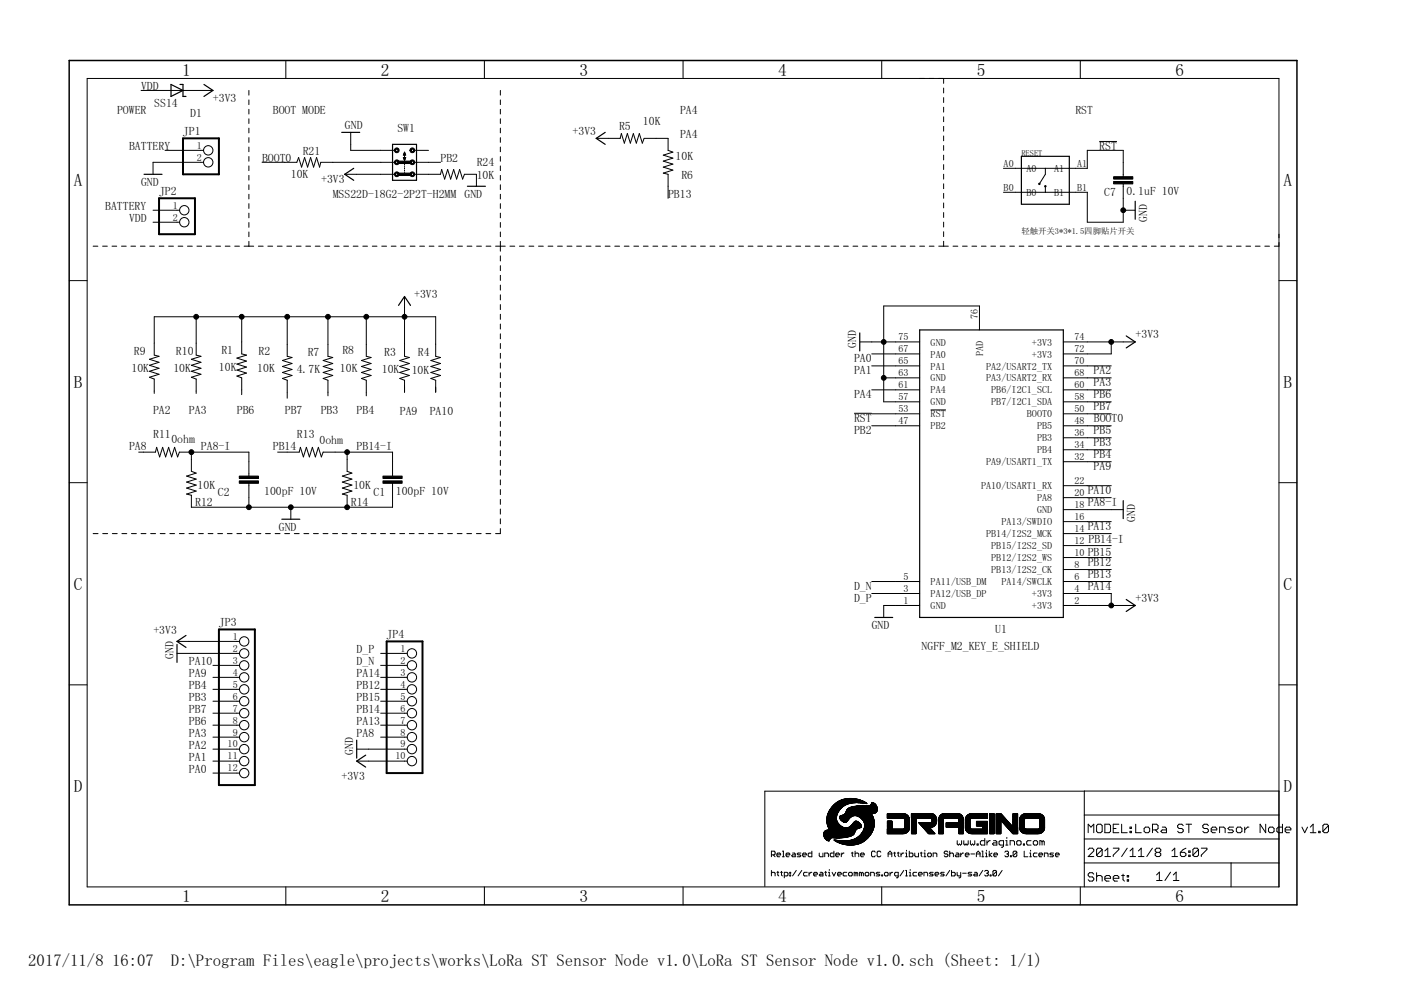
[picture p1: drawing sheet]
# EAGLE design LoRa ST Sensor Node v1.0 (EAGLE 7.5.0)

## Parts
C1  100pF 10V  C-EUC0603  [C0603]
C2  100pF 10V  C-EUC0603  [C0603]
C7  0.1uF 10V  C-EUC0402  [C0402]
D1  SS14  SCHOTTKYSMBG  [DO214AC]
JP1  PINHD-1X2POWER  [1X02-SMD]
JP2  PINHD-1X2  [1X02]
JP3  PINHD-1X12""  [1X12-DIP]
JP4  PINHD-1X10""  [1X10-DIP]
R1  10K  R-US_R0402  [R0402]
R2  10K  R-US_R0402  [R0402]
R3  10K  R-US_R0402  [R0402]
R4  10K  R-US_R0402  [R0402]
R5  10K  R-US_R0402  [R0402]
R6  10K  R-US_R0402  [R0402]
R7  4.7K  R-US_R0402  [R0402]
R8  10K  R-US_R0402  [R0402]
R9  10K  R-US_R0402  [R0402]
R10  10K  R-US_R0402  [R0402]
R11  0ohm  R-US_R0603  [R0603]
R12  10K  R-US_R0603  [R0603]
R13  0ohm  R-US_R0603  [R0603]
R14  10K  R-US_R0603  [R0603]
R21  10K  R-US_R0402  [R0402]
R24  10K  R-US_R0402  [R0402]
RESET  轻触开关3*3*1.5四脚贴片开关  BUTTON-4P-3.3X3.3  [SW4-SMD-3.35X3.35X1.5MM]
SW1  MSS22D-18G2-2P2T-H2MM  [MSS22D-18G2-2P2T-H2MM-DIL]
U1  NGFF_M2_KEY_E_SHIELD  [NGFF_M2_KEY_E_SHIELD]

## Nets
!RST: C7.2 RESET.A1 U1.53(!RST)
+3V3: D1.C JP3.1 JP4.10 R1.2 R2.2 R3.2 R4.2 R5.2 R7.2 R8.2 R9.2 R10.2 SW1.3 U1.2(+3V3) U1.4(+3V3) U1.72(+3V3) U1.74(+3V3)
BATTERY: JP1.1 JP2.1
BOOT0: R21.1 U1.50(BOOT0)
D_N: JP4.2 U1.5(PA11/USB_DM)
D_P: JP4.1 U1.3(PA12/USB_DP)
GND: C1.1 C2.1 C7.1 JP1.2 JP3.2 JP4.9 R12.2 R14.2 R24.1 RESET.B1 SW1.1 U1.1(GND) U1.18(GND) U1.57(GND) U1.63(GND) U1.75(GND) U1.76(PAD)
N$4: R24.2 SW1.4
N$22: R21.2 SW1.2
PA0: JP3.12 U1.67(PA0)
PA1: JP3.11 U1.65(PA1)
PA2: JP3.10 R9.1 U1.70(PA2/USART2_TX)
PA3: JP3.9 R10.1 U1.68(PA3/USART2_RX)
PA4: R5.1 R6.1 U1.61(PA4)
PA8: JP4.8 R11.2
PA8-I: C2.2 R11.1 R12.1 U1.20(PA8)
PA9: JP3.4 R3.1 U1.32(PA9/USART1_TX)
PA10: JP3.3 R4.1 U1.22(PA10/USART1_RX)
PA13: JP4.7 U1.16(PA13/SWDIO)
PA14: JP4.3 U1.6(PA14/SWCLK)
PB2: SW1.5 U1.47(PB2)
PB3: JP3.6 R7.1 U1.36(PB3)
PB4: JP3.5 R8.1 U1.34(PB4)
PB5: U1.48(PB5)
PB6: JP3.8 R1.1 U1.60(PB6/I2C1_SCL)
PB7: JP3.7 R2.1 U1.58(PB7/I2C1_SDA)
PB12: JP4.4 U1.10(PB12/I2S2_WS)
PB13: R6.2 U1.8(PB13/I2S2_CK)
PB14: JP4.6 R13.2
PB14-I: C1.2 R13.1 R14.1 U1.14(PB14/I2S2_MCK)
PB15: JP4.5 U1.12(PB15/I2S2_SD)
VDD: D1.A JP2.2
Unconnected: RESET.A0 RESET.B0 SW1.6

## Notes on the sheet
- PA4 | RST
- POWER | BOOT MODE

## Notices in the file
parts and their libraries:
dragino: http://creativecommons.org/licenses/by-sa/3.0
dragino: Released under the CC Attribution Share-Alike 3.0 License
